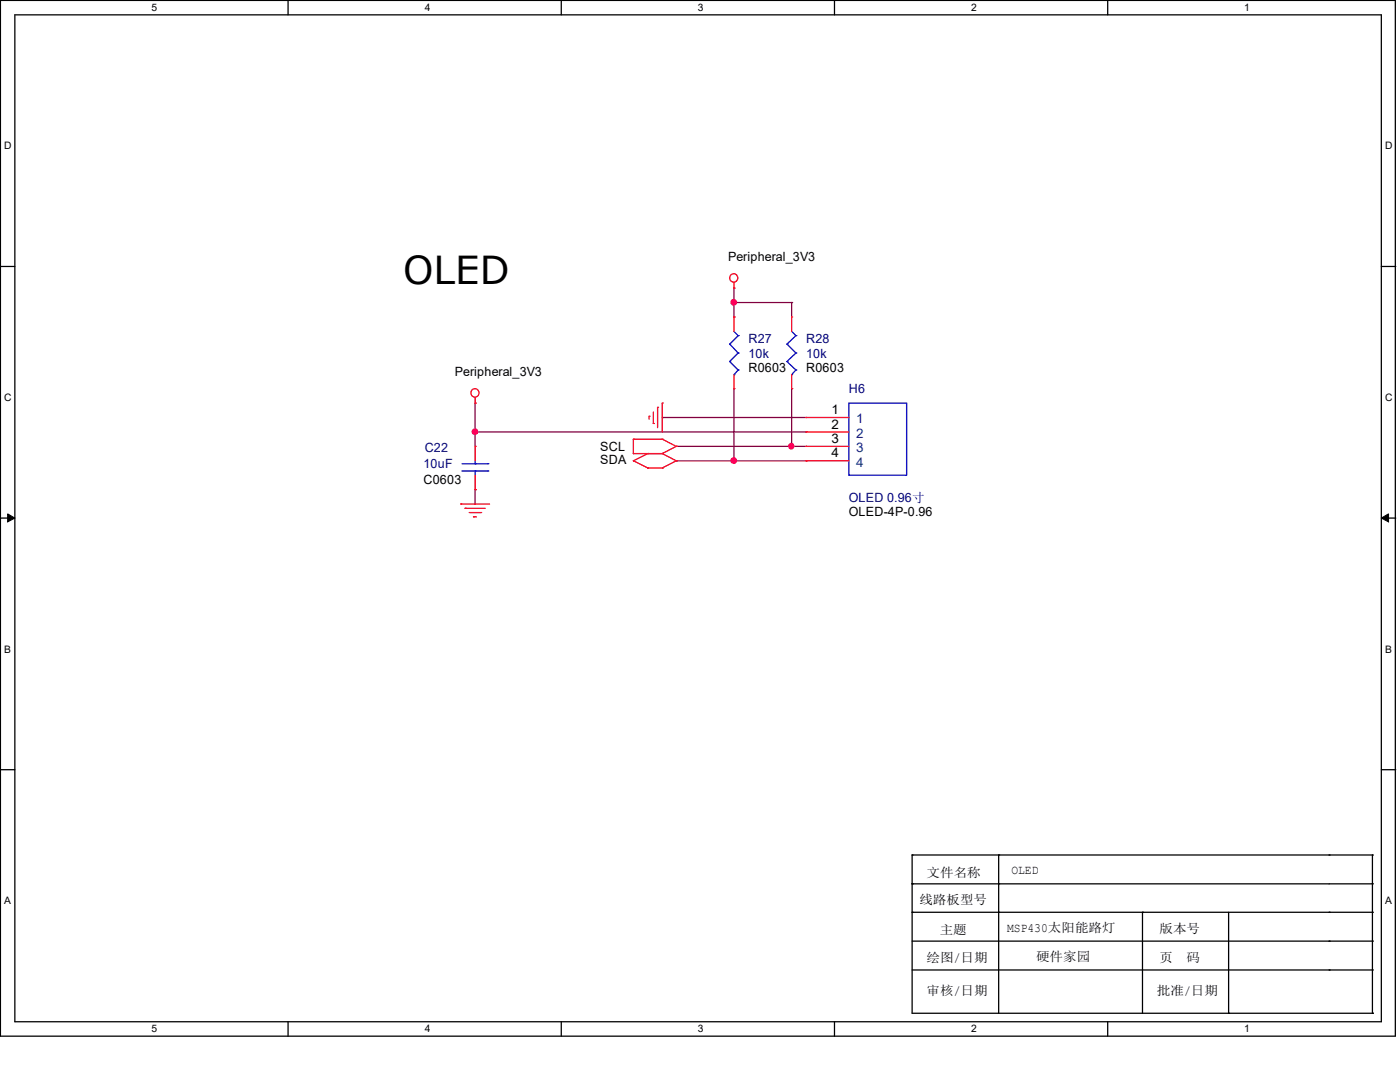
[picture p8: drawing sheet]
<svg xmlns="http://www.w3.org/2000/svg" width="279mm" height="216mm" viewBox="0 0 279 216" stroke-linecap="round" stroke-linejoin="round" font-family="sans-serif">
<path d="M.1 .1h278.4v206.7h-278.4zM3 3h272.7v200.9h-272.7z" fill="none" stroke="#000" stroke-width=".25"/>
<g fill="#fff">
<path d="M30.2 .4h1v2.2h-1z"/>
<path d="M30.2 204.2h1v2.2h-1z"/>
</g>
<path d="M57.5 .1v2.9M57.5 203.9v2.9" fill="none" stroke="#000" stroke-width=".25"/>
<g fill="#fff">
<path d="M84.8 .4h1v2.2h-1z"/>
<path d="M84.8 204.2h1v2.2h-1z"/>
</g>
<path d="M112 .1v2.9M112 203.9v2.9" fill="none" stroke="#000" stroke-width=".25"/>
<g fill="#fff">
<path d="M139.3 .4h1v2.2h-1z"/>
<path d="M139.3 204.2h1v2.2h-1z"/>
</g>
<path d="M166.5 .1v2.9M166.5 203.9v2.9" fill="none" stroke="#000" stroke-width=".25"/>
<g fill="#fff">
<path d="M193.8 .4h1v2.2h-1z"/>
<path d="M193.8 204.2h1v2.2h-1z"/>
</g>
<path d="M221.1 .1v2.9M221.1 203.9v2.9" fill="none" stroke="#000" stroke-width=".25"/>
<g fill="#fff">
<path d="M248.3 .4h1v2.2h-1z"/>
<path d="M248.3 204.2h1v2.2h-1z"/>
<path d="M.8 28h1.4v2.2h-1.4z"/>
<path d="M276.4 28h1.4v2.2h-1.4z"/>
<path d="M.8 78.2h1.4v2.2h-1.4z"/>
<path d="M276.4 78.2h1.4v2.2h-1.4z"/>
</g>
<path d="M.1 53.2h2.9M275.7 53.2h2.9" fill="none" stroke="#000" stroke-width=".25"/>
<g fill="#fff">
<path d="M.8 128.4h1.3v2.2h-1.3z"/>
<path d="M276.4 128.4h1.3v2.2h-1.3z"/>
</g>
<path d="M.1 103.4h2.9M275.7 103.4h2.9" fill="none" stroke="#000" stroke-width=".25"/>
<path d="M1.5 102.5l1.5 .9-1.5 .7zM275.7 103.4l1.4-.9v1.6z" fill="#000" stroke="#000" stroke-width=".2"/>
<g fill="#fff">
<path d="M.8 178.6h1.2v2.2h-1.2z"/>
<path d="M276.4 178.6h1.2v2.2h-1.2z"/>
</g>
<g fill="none" stroke="#000" stroke-width=".25">
<path d="M.1 153.6h2.9M275.7 153.6h2.9M182 170.6h.1M182 176.4h.1M182 170.6v31.6h91.9M182 170.6h91.9M182 176.4h91.9M199.3 176.4h.1M199.3 170.6h.1M199.3 170.6v31.6M265.3 170.6h.1M273.9 170.6h.1"/>
<path d="M273.9 176.4h.1M273.9 170.6v31.6M182 182h.1M182 182h91.9M182 187.8h91.9M182 193.5h91.9M199.3 182h.1M228 182h.1M228 182v20.2M245.2 182v20.2M265.3 182h.1M265.3 193.5h.1"/>
<path d="M265.3 187.8h.1M273.9 187.8h.1M273.9 182h.1M273.9 193.5h.1M245.2 202.2h.1M273.9 202.2h.1"/>
</g>
<g fill="none" stroke="#800040" stroke-width=".25">
<path d="M146.5 57.5h.1M146.5 57.5v5.7M146.5 60.4h.1M146.5 63.2h.1M146.5 77.6v14.3M146.5 60.4h11.5M158 77.6h.1M158 60.4h.1M158 60.4v2.8M158 77.6v11.5M94.8 80.4h.1M94.8 86.2h.1"/>
<path d="M94.8 97.7h.1M94.8 80.4v8.7M94.8 97.7v2.9M94.8 86.2h66.1M132.2 83.3h.1M132.2 83.3h28.7M135 89.1h.1M135 91.9h.1M135 89.1h25.9M135 91.9h25.9M146.5 91.9h.1M158 89.1h.1"/>
<path d="M160.9 91.9h.1"/>
</g>
<g fill="#f0f" stroke="#f0f" stroke-width=".25">
<circle cx="94.8" cy="86.1" r=".55"/>
<circle cx="157.9" cy="89" r=".53"/>
<circle cx="146.4" cy="91.9" r=".55"/>
<circle cx="146.4" cy="60.3" r=".55"/>
</g>
<g fill="none" stroke="#f00" stroke-width=".25">
<path d="M146.5 57.5h.1M146.5 56.4v1.1M94.8 79.3v1.1M146.5 63.2h.1M146.5 77.6h.1M146.5 63.2v2.9M146.5 74.8v2.8M158 63.2h.1M158 77.6h.1M158 63.2v2.9M158 74.8v2.8M94.8 80.4h.1"/>
<path d="M94.8 89.1h.1M94.8 97.7h.1M94.8 89.1v2.8M94.8 94.8v2.9M126.4 90.5h.1M126.4 87.6h.1M126.4 91.9h.1M126.4 90.5h5.8M126.4 87.6v2.9M126.4 87.6h5.8M126.4 91.9l2.9 1.5M129.3 93.4h.1"/>
<path d="M129.3 90.5h.1M129.3 93.4h2.9M129.3 90.5l-2.9 1.4M129.5 83.1h.1M129.5 83.1v.6M130.4 84.5h.1M130.4 82.2v2.3M131.2 81.3h.1M131.2 81.3v4M132.2 90.5h.1M132.2 87.6h.1M132.2 93.4h.1"/>
<path d="M132.2 80.4h.1M132.2 87.6l2.8 1.5M132.2 90.5l2.8 1.4M132.2 80.4v5.8M135 89.1h.1M135 91.9h.1M135 89.1l-2.8 1.4M135 91.9l-2.8 1.5M160.9 83.3h.1M160.9 86.2h.1M160.9 89.1h.1M160.9 91.9h.1"/>
<path d="M160.9 83.3h8.5M160.9 86.2h8.5M160.9 89.1h8.5M160.9 91.9h8.5M91.9 100.6h.1M91.9 100.6h5.8M92.8 101.4h.1M92.8 101.4h4.1M93.6 102.3h2.3M94.5 103.1h.1M94.5 103.1h.6M95.9 102.3h.1"/>
<circle cx="146.4" cy="55.4" r=".82"/>
<circle cx="94.8" cy="78.4" r=".82"/>
</g>
<g fill="none" stroke="#00f" stroke-width=".25">
<path d="M145.6 68.7h.1M145.6 72.1h.1M145.6 68.7l1.7 1.7M145.6 72.1l1.7 1.7M146.5 74.8h.1M146.5 66.1l.8 .9M147.3 67h.1M147.3 70.4h.1M147.3 73.8h.1M147.3 67l-1.7 1.7M147.3 70.4l-1.7 1.7M147.3 73.8l-.8 1"/>
<path d="M157.1 68.7h.1M157.1 72.1h.1M157.1 68.7l1.7 1.7M157.1 72.1l1.7 1.7M158 74.8h.1M158 66.1l.8 .9M158.8 67h.1M158.8 70.4h.1M158.8 73.8h.1M158.8 67l-1.7 1.7M158.8 70.4l-1.7 1.7M158.8 73.8l-.8 1"/>
<path d="M92.2 94h5.2M92.2 92.5h5.2M94.8 92.5h.1M94.8 94h.1M94.8 91.9v.6M94.8 94v.8M97.4 94h.1M97.4 92.5h.1M169.4 80.4h11.5v14.4h-11.5z"/>
</g>
<text font-size="7.7" x="80.4" y="56.6">OLED</text>
<g font-size="2.6">
<text x="165.9" y="82.6">1</text>
<text x="165.9" y="85.5">2</text>
<text x="165.9" y="88.4">3</text>
<text x="165.9" y="91.3">4</text>
</g>
<g font-size="2.6" fill="#004080">
<text x="170.9" y="84.5">1</text>
<text x="170.9" y="87.4">2</text>
<text x="170.9" y="90.3">3</text>
<text x="170.9" y="93.1">4</text>
</g>
<g font-size="2.5">
<text x="145.3" y="52.2">Peripheral_3V3</text>
<text x="90.8" y="75.1">Peripheral_3V3</text>
<text x="149.4" y="74.3">R0603</text>
<text x="160.9" y="74.3">R0603</text>
<text x="119.8" y="90">SCL</text>
<text x="119.8" y="92.6">SDA</text>
<text x="84.5" y="96.6">C0603</text>
<text x="169.4" y="103">OLED-4P-0.96</text>
<text x="184.9" y="175">文件名称</text>
<text x="201.8" y="174.4">OLED</text>
<text x="183.5" y="180.4">线路板型号</text>
<text x="201" y="185.9">MSP430太阳能路灯</text>
<text x="184.9" y="191.9">绘图/日期</text>
<text x="187.5" y="186.4">主题</text>
<text x="206.8" y="191.7">硬件家园</text>
<text x="231.4" y="191.9">页</text>
<text x="231.4" y="186.2">版本号</text>
<text x="236.8" y="191.9">码</text>
<text x="184.9" y="198.5">审核/日期</text>
<text x="230.9" y="198.5">批准/日期</text>
</g>
<g font-size="2.5" fill="#000080">
<text x="149.4" y="68.5">R27</text>
<text x="149.4" y="71.4">10k</text>
<text x="160.9" y="68.5">R28</text>
<text x="160.9" y="71.4">10k</text>
<text x="169.4" y="78.5">H6</text>
<text x="84.5" y="93.5">10uF</text>
<text x="84.8" y="90.3">C22</text>
<text x="169.4" y="100.1">OLED 0.96寸</text>
</g>
<g font-size="2">
<text x="30.2" y="2.2">5</text>
<text x="84.8" y="2.2">4</text>
<text x="139.3" y="2.2">3</text>
<text x="193.8" y="2.2">2</text>
<text x="248.3" y="2.2">1</text>
<text x=".8" y="29.8">D</text>
<text x="276.4" y="29.8">D</text>
<text x=".8" y="80">C</text>
<text x="276.4" y="80">C</text>
<text x=".8" y="130.2">B</text>
<text x="276.4" y="130.2">B</text>
<text x=".8" y="180.4">A</text>
<text x="276.4" y="180.4">A</text>
<text x="30.2" y="206">5</text>
<text x="84.8" y="206">4</text>
<text x="139.3" y="206">3</text>
<text x="193.8" y="206">2</text>
<text x="248.3" y="206">1</text>
</g>
</svg>
